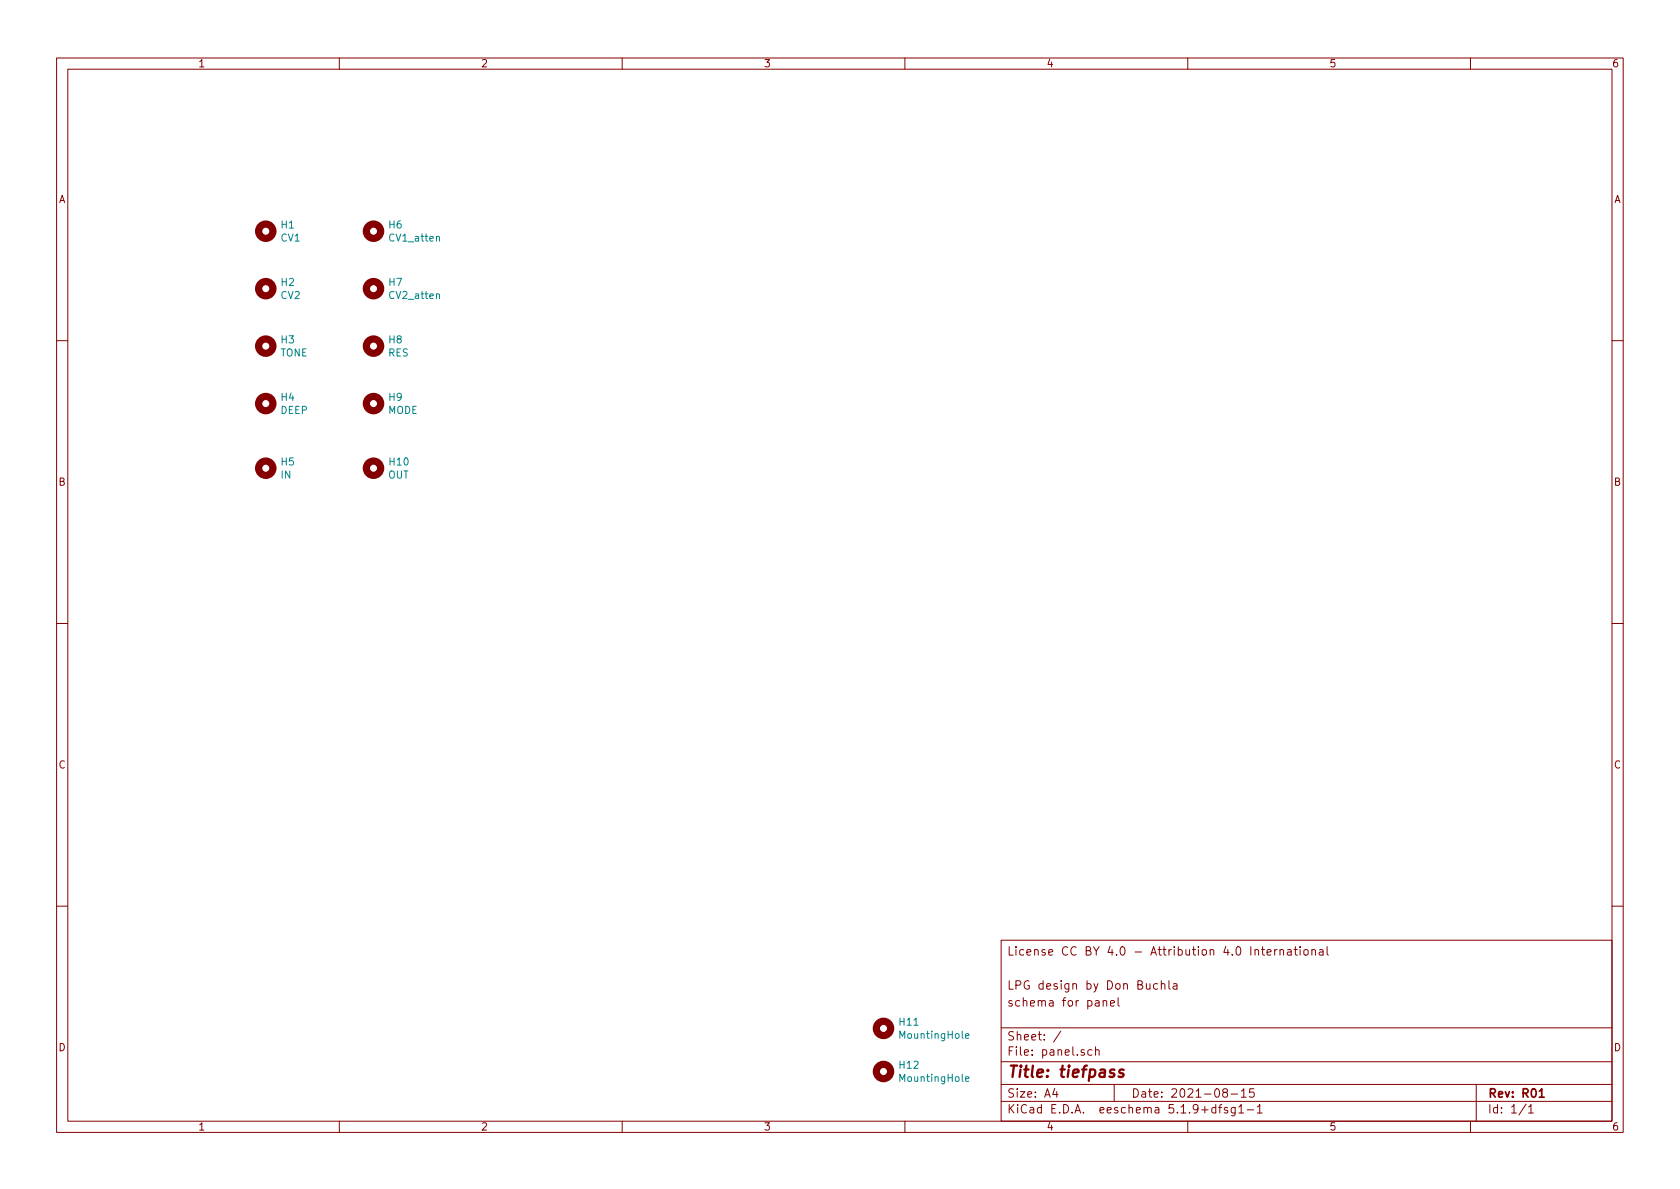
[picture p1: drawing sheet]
<svg xmlns="http://www.w3.org/2000/svg" width="297mm" height="210mm" viewBox="0 0 297 210" stroke-linecap="round" stroke-linejoin="round" font-family="sans-serif">
<g fill="none" stroke="#840000" stroke-width=".18">
<path d="M10 10.3h277v189.9h-277zM12 12.2h273v186.1h-273zM60 10.3v1.9M110 10.3v1.9M160 10.3v1.9M210 10.3v1.9M260 10.3v1.9M10 60.2h2M285 60.2h2M10 110.3h2M285 110.3h2M10 160.2h2"/>
<path d="M177 166.3h108v32h-108zM195 177.1l.3-.2 .3 .1 .1 .9M195 176.9v1M196.3 177.4l.8-.1-.1-.3-.5-.1-.2 .2 .1 .7h.6M197.7 176.4v1.3l.2 .2M204.7 174l-.4-.1-.3 .3v.6l.3 .1 .4-.1M205.3 174.1l.2-.2 .4 .1 .1 .9M205.3 173.4v1.5M206.7 173.4v1.3l.2 .2M207.5 174h.6v.9M208.1 174.3l-.5 .1-.2 .2 .2 .3 .5-.1M223 167.9h.6"/>
<path d="M223.2 167.4v1.3l.4 .2M224 168.4l.7-.1v-.3l-.5-.1-.2 .2 .1 .7h.6M225.4 167.9v1M225.8 167.9l-.4 .3M226.3 168l.2-.1 .4 .1v.9M226.3 167.9v1M227.7 168h.5l.1 .9M228.3 168.3h-.5l-.2 .2 .2 .4 .5-.1M228.8 167.9h.6M229 167.4v1.3l.4 .2M229.9 167.4v.2M229.9 167.9v1"/>
<path d="M230.6 168l.2-.1 .4 .1v.8l-.2 .1-.4-.1zM232 168l.2-.1 .3 .1 .1 .9M232 167.9v1M233.3 168h.6v.9M233.9 168.3h-.4l-.3 .2 .3 .4 .4-.1M234.6 167.4v1.3l.3 .2M285 160.2h2M60 198.3v1.9M110 198.3v1.9M160 198.3v1.9M177 194.8h108M177 191.8h108"/>
<path d="M177 187.8h108M177 181.8h108M186.5 192.5l-.4 1h1M186.8 193v1M187.6 182.3l-1.3 2M193.1 185.7l-.5-.1-.3 .3 .1 .6 .2 .1 .5-.1M193.7 185.7l.2-.1 .4 .1v.9M193.7 185.1v1.5M197 191.8v3M210 198.3v1.9M215 195.9l-.5-.1-.3 .3 .1 .6 .2 .1 .5-.1M215 195.3v1.5"/>
<path d="M215.5 195.8h.5M216 195.3l-.3 .2v1.3M216.5 193.2l-.3-.3 .1-.2a.48 .48 0 0 1 .6-.1l.1 .2-.1 .3-.6 .1a.48 .48 0 0 0 0 .7l.2 .1 .5-.1v-.4l-.2-.3M217 195.9l-.3-.1-.2 .2v.3l.5 .1v.3h-.5M217.7 193.5h1.1M218.4 195.8v1.2l-.3 .3h-.3M218.4 195.9l-.4-.1-.3 .3 .1 .6h.6M219 195.8l.5-.5v1.5M219 196.8h.9M219.5 193l.4-.5v1.5M219.5 194h.8M220.5 196.3h1.2"/>
<path d="M221.7 192.5h-.7l-.1 .7 .2-.1 .5 .1 .2 .2-.1 .5-.2 .1-.6-.1M222.3 195.8l.4-.5v1.5M222.3 196.8h.9M260 198.3v1.9M261 191.8v6.5M269.8 195.2l-1.2 2M270.3 195.8l.4-.5v1.5M270.3 196.8h.8"/>
</g>
<path d="M272.2 193l.4-.5v1.5M272.2 194h.8" fill="none" stroke="#840000" stroke-width=".3"/>
<path d="M198.7 189.2a.49 .49 0 0 0-.8 .3v.2l.5 .1 .3 .3-.4 .3-.5-.1" fill="none" stroke="#840000" stroke-width=".41"/>
<g fill="none" stroke="#840000" stroke-width="1.3">
<circle cx="47" cy="40.9" r="1.27"/>
<circle cx="47" cy="51" r="1.27"/>
<circle cx="66" cy="51" r="1.27"/>
<circle cx="66" cy="40.9" r="1.27"/>
<circle cx="47" cy="71.4" r="1.27"/>
<circle cx="47" cy="61.2" r="1.27"/>
<circle cx="66" cy="61.2" r="1.27"/>
<circle cx="66" cy="71.4" r="1.27"/>
<circle cx="47" cy="82.8" r="1.27"/>
<circle cx="66" cy="82.8" r="1.27"/>
<circle cx="156.2" cy="189.5" r="1.27"/>
<circle cx="156.2" cy="181.9" r="1.27"/>
</g>
<path d="M170.7 183.2l.6-.1v-.3h-.4l-.2 .2 .1 .6h.5M170.7 190.8l.6-.1v-.3h-.4l-.2 .2 .1 .6h.5" fill="none" stroke="#008484" stroke-width=".18"/>
<text font-size="2.8" fill="#840000" x="178" y="190.5">Title: tiefpass</text>
<g font-size="2.1" fill="#840000">
<text x="178" y="169">License CC BY 4.0 - Attribution 4.0 International</text>
<text x="178" y="178">schema for panel</text>
<text x="178" y="175">LPG design by Don Buchla</text>
<text x="178" y="184">Sheet: /</text>
<text x="178" y="186.7">File: panel.sch</text>
<text x="178" y="196.9">KiCad E.D.A. eeschema 5.1.9+dfsg1-1</text>
<text x="178" y="194.1">Size: A4</text>
<text x="200" y="194.1">Date: 2021-08-15</text>
<text x="263" y="194.1">Rev: R01</text>
<text x="263" y="196.9">Id: 1/1</text>
</g>
<g font-size="1.8" fill="#840000">
<text x="35" y="11.9">1</text>
<text x="85" y="11.9">2</text>
<text x="135" y="11.9">3</text>
<text x="185" y="11.9">4</text>
<text x="235" y="11.9">5</text>
<text x="285" y="11.9">6</text>
<text x="10.4" y="35.9">A</text>
<text x="285.4" y="35.9">A</text>
<text x="10.4" y="85.9">B</text>
<text x="285.4" y="85.9">B</text>
<text x="10.4" y="135.9">C</text>
<text x="285.4" y="135.9">C</text>
<text x="10.4" y="185.9">D</text>
<text x="285.4" y="185.9">D</text>
<text x="35" y="199.9">1</text>
<text x="85" y="199.9">2</text>
<text x="135" y="199.9">3</text>
<text x="185" y="199.9">4</text>
<text x="235" y="199.9">5</text>
<text x="285" y="199.9">6</text>
</g>
<g font-size="1.8" fill="#008484">
<text x="49.8" y="40.4">H1</text>
<text x="68.8" y="40.4">H6</text>
<text x="49.7" y="42.7">CV1</text>
<text x="69" y="42.7">CV1_atten</text>
<text x="49.7" y="52.9">CV2</text>
<text x="49.8" y="50.6">H2</text>
<text x="68.8" y="50.6">H7</text>
<text x="69" y="52.9">CV2_atten</text>
<text x="49.6" y="63">TONE</text>
<text x="49.8" y="60.7">H3</text>
<text x="68.7" y="63">RES</text>
<text x="68.8" y="60.7">H8</text>
<text x="49.8" y="70.9">H4</text>
<text x="68.8" y="70.9">H9</text>
<text x="49.6" y="73.2">DEEP</text>
<text x="68.6" y="73.2">MODE</text>
<text x="49.8" y="82.3">H5</text>
<text x="68.9" y="82.3">H10</text>
<text x="49.7" y="84.6">IN</text>
<text x="68.6" y="84.6">OUT</text>
<text x="159.1" y="181.4">H11</text>
<text x="159.3" y="183.7">MountingHole</text>
<text x="159.1" y="189">H12</text>
<text x="159.3" y="191.3">MountingHole</text>
</g>
</svg>
